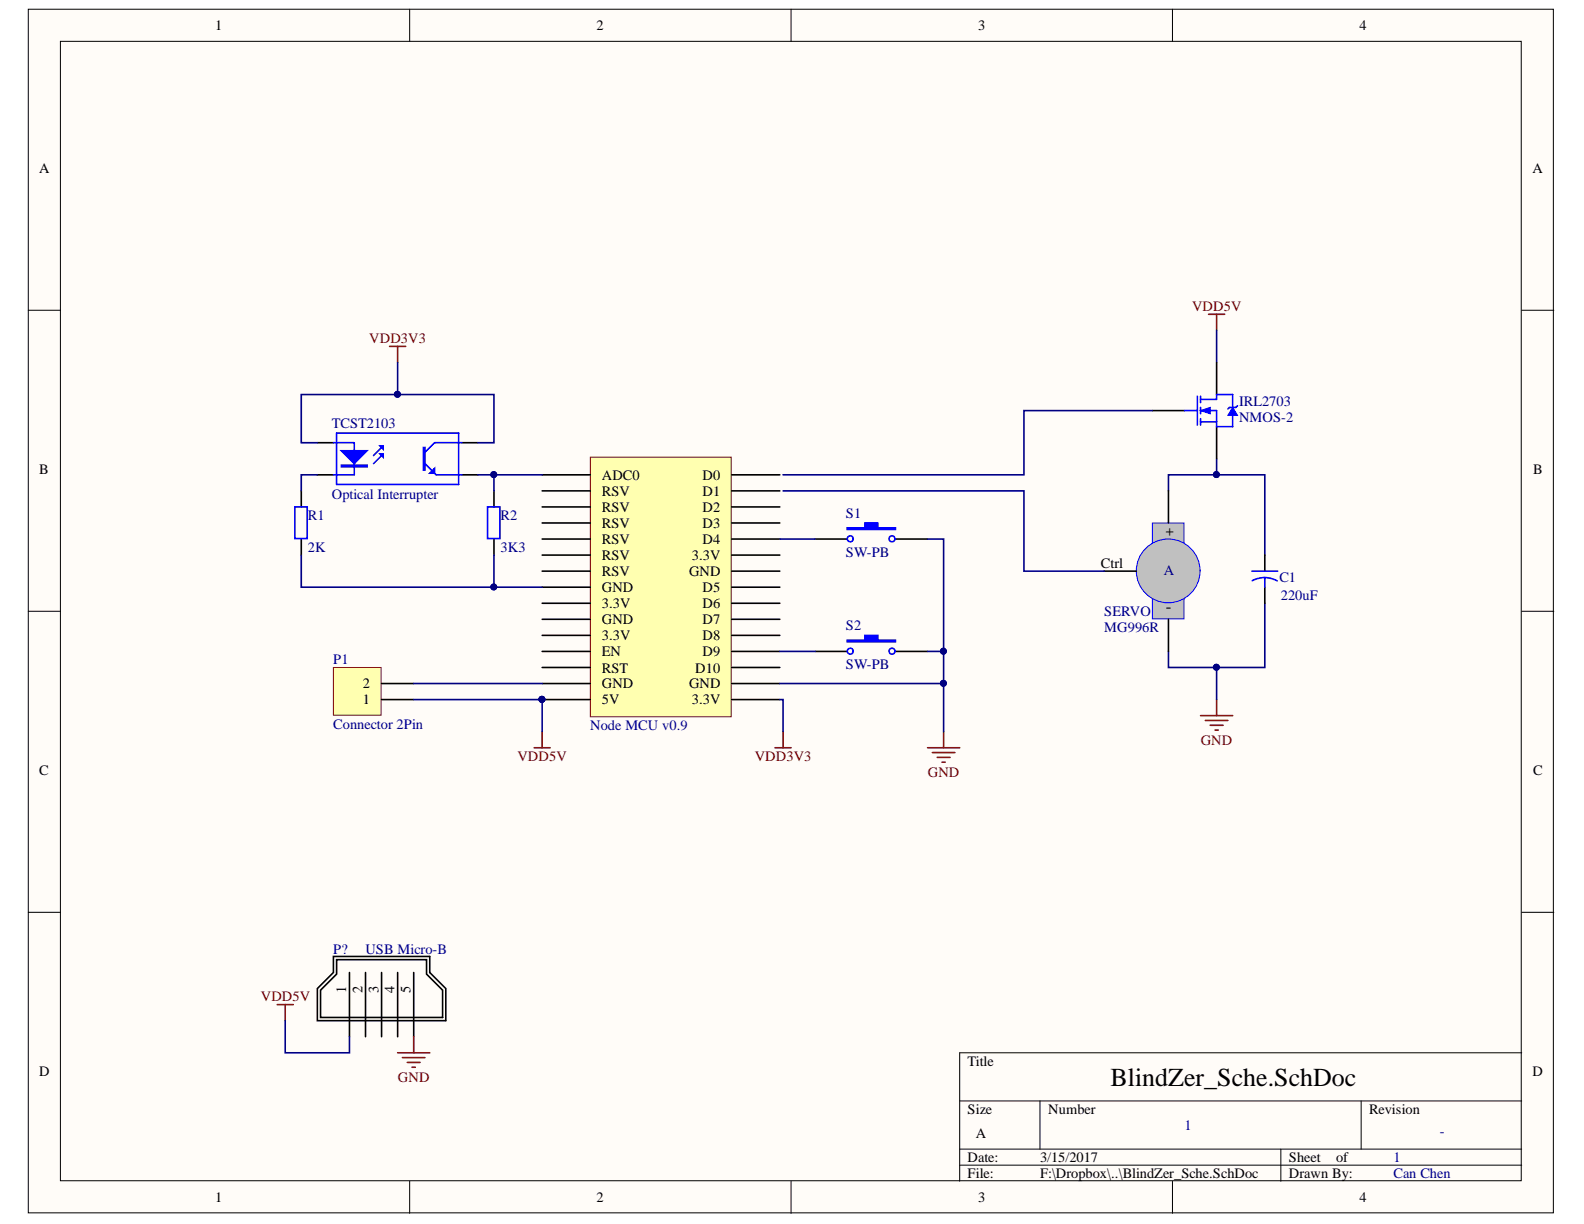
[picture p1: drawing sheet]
# Altium schematic sheet BlindZer_Sche.SchDoc: BlindZer
size A; DrawnBy: Can Chen; Revision: -; SheetNumber: 1; SheetTotal: 1

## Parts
*  Node MCU v0.9
C1  value 220uF  [CAPR5-4X5]  (hidden comment: Cap2)
IRL2703  NMOS-2  [TO-220AB]
MG996R  SERVO
P1  Connector 2Pin  [HDR1X2]
P?  USB Micro-B
R1  value 2K  [AXIAL-0.4]  (hidden comment: Res2)
R2  value 3K3  [AXIAL-0.4]  (hidden comment: Res2)
S1  SW-PB  [SPST-2]
S2  SW-PB  [SPST-2]
TCST2103  Optical Interrupter  [DIP-4]

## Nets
GND: *.GND C1.2 MG996R.- P?.5(GND) S1.2 S2.2
VDD3V3: *.3.3V TCST2103.1(A) TCST2103.4(C)
VDD5V: *.5V IRL2703.2(D) P1.1 P?.1(Vcc)
Net*_ADC0: *.ADC0 R2.2 TCST2103.3(E)
Net*_D4: *.D4 S1.1
Net*_D9: *.D9 S2.1
Net*_GND: *.GND P1.2
Net*_GND: *.GND R1.1 R2.1  [a separate net that carries the same name]
NetC1_1: C1.1 IRL2703.3(S) MG996R.+
NetR1_2: R1.2 TCST2103.2(K)

Not connected (* = marked no-connect by the designer): * D0 D1 D2 D3 D5 D6 D7 D8 D10 EN NC(RSV) RST; IRL2703 1(G); MG996R Ctrl; P? 2(D-) 3(D+) 4(Sense)
